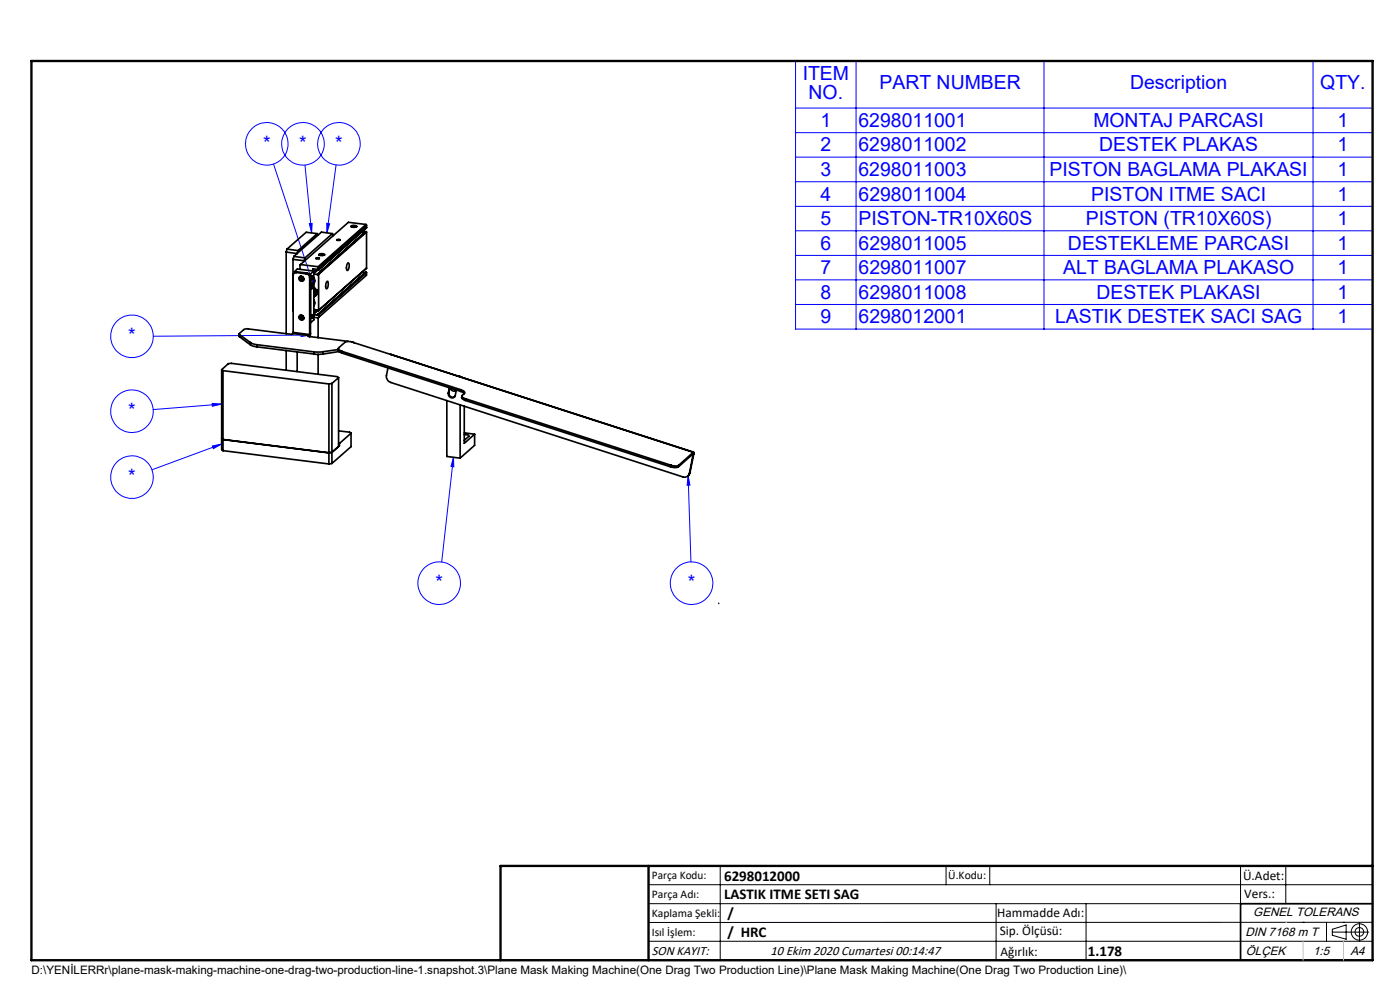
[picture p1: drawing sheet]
<svg xmlns="http://www.w3.org/2000/svg" width="297mm" height="210mm" viewBox="0 0 297 210" stroke-linecap="round" stroke-linejoin="round" font-family="sans-serif">
<g fill="none" stroke="#00f" stroke-width=".21">
<path d="M168.8 12.9h122.4v56.9h-122.4zM181.6 12.9v56.9M221.5 12.9v56.9M278.6 12.9v56.9M58 34.8l8.7 26.3M64.7 35l1.4 14.4M71.3 35l-1.9 14.4M168.8 22.9h122.4M168.8 28.1h122.4M168.8 33.3h122.4M168.8 38.6h122.4M65.6 47.4h.6l-.1 2z"/>
<path d="M65.8 59.3l.6-.2 .3 2zM69.3 47.4l.6 .1-.5 1.9zM168.8 43.8h122.4M168.8 49h122.4M168.8 54.2h122.4M168.8 59.4h122.4M63.9 70.8l1.9 .3-1.9 .3zM65.8 71.1l-33.3 .2M168.8 64.6h122.4M45 85.6l2 .1-2 .5zM45 94.6l2-.4-1.7 1zM47 94.2l-14.8 5.5"/>
<path d="M47 85.7l-14.5 1.2M96.2 97l.1 2-.6-.1zM96.2 97l-2.5 22.2M146 100.9l.4 2h-.6zM146 100.9l.6 18.3"/>
<circle cx="56.6" cy="30.5" r="4.5"/>
<circle cx="64.3" cy="30.5" r="4.5"/>
<circle cx="71.9" cy="30.5" r="4.5"/>
<circle cx="28" cy="71.3" r="4.5"/>
<circle cx="28" cy="87.2" r="4.5"/>
<circle cx="28" cy="101.2" r="4.5"/>
<circle cx="93.2" cy="123.7" r="4.5"/>
<circle cx="146.7" cy="123.7" r="4.5"/>
</g>
<g fill="none" stroke="#000" stroke-width=".21">
<path d="M137.6 187.7h153.6M137.6 191.7h153.6M137.6 199.7h153.6M152.8 183.7v20M200.7 183.7v4M210 183.7v4M211.3 191.7v12M230.4 191.7v12M263.2 183.7v20M272.8 183.7v8M276.4 195.6h.1M281.4 195.6v4.1"/>
<path d="M282.6 197.7h7.8M282.6 197.1l3-.9v3l-3-.8zM285 195.6h.1M288.4 195.8v3.8M291.2 195.6l-153.6 .1"/>
<circle cx="288.4" cy="197.7" r="1.74"/>
<circle cx="288.4" cy="197.7" r=".93"/>
</g>
<path d="M291.2 191.7h-28v12M106.2 203.7h185" fill="none" stroke="#000" stroke-width=".35"/>
<path d="M6.7 12.9h284.5v190.8h-284.5zM137.6 183.7v20M291.2 183.7h-185v20" fill="none" stroke="#000" stroke-width=".5"/>
<path d="M152.5 128h.1" fill="none" stroke="#191924" stroke-width=".35"/>
<path d="M272.8 195.6h.1M276.4 199.7v4M285 199.7v4" fill="none" stroke="#c0c0c0" stroke-width=".21"/>
<path d="M65.8 59.3l.6-.2 .3 2zM65.6 47.4h.6l-.1 2zM69.3 47.4l.6 .1-.5 1.9zM146 100.9l.4 2h-.6zM96.2 97l.1 2-.6-.1zM45 94.6l2-.4-1.7 1zM45 85.6l2 .1-2 .5zM63.9 70.8l1.9 .3-1.9 .3z" fill="#00f"/>
<g fill="none" stroke="#000" stroke-width=".35">
<path d="M60.7 53.5v17.3M60.9 52.8l2.3 .4M60.9 52.8l-.2 .7M62.2 55l2.3 .3M62.2 55v10.9M62.3 54.4l2.4 .3M62.3 54.4l-.1 .6M62.4 57.7h.3M62.9 57.8a.57 .57 0 0 0-.7 .6v12.1M62.9 57.8l2.1 .3M63 57.7l-.6 .3v-.3M63 57.7l-.1 .1"/>
<path d="M63 57.7l2.2 .2M63.2 53.2l-.2 .6-2.3-.3M63.7 58.7a.58 .58 0 0 0 .1 .6 .58 .58 0 0 0 .6 .2M63.7 56.1l-.1 1M63.7 56.1l3.8 .5M63.8 58.6a.51 .51 0 0 0 0 .6 .51 .51 0 0 0 .6 .2M63.9 58.6a.4 .4 0 0 0 0 .6 .4 .4 0 0 0 .6 0M64 58.6l.1 .3h.1v-.2M64.5 55.3v.1M64.7 54.7l-.2 .6M65 58.1a.79 .79 0 0 1 .7 .8M65.2 57.9a.86 .86 0 0 1 .7 .8l-.2 .2"/>
<path d="M65.2 57.9l-.2 .2M65.5 58.1h.4M65.7 58.9v12.1M65.9 58.1v12.7M66.2 58.6l.1 .3-.2 .3M66.2 58.5l.1 .1a.46 .46 0 0 1-.2 .6zM66.4 57.1v.4M66.5 57l-.1 .1M66.6 58.9a1.14 1.14 0 0 1 0 1.3M66.6 57.5l-.7 .6M66.6 57.5v10.4l-.7 .6M66.6 57.5l-3.5-.4-.7 .6"/>
<path d="M66.6 58.1l.7 .1M67 54.7l.8 .1-.6 .1zM67.1 54.8h.6M67.3 49.6l.2 .3M67.3 49.6l-4.1 3.6M67.3 49.6l-2.4-.3-4 3.5M67.3 57.1l-.7 .7M67.4 58.2h-.1M67.4 57.3l-.8 .7M67.5 56.6l.1 .1M67.5 58.1l-.1 .1M67.5 58.1l.1 .1"/>
<path d="M67.6 56.7v.6l-.3-.2-.8-.1M67.6 58.2v7.6M67.7 53.9a.94 .94 0 0 1 1.2 .2 .84 .84 0 0 1-1.2-.2zM67.7 54.1a.82 .82 0 0 1 1.1 0M69.3 59.8l.2-.2a1.32 1.32 0 0 1-.3 1.6l-.1-.5zM70.5 49.6l.2 .4M70.5 49.6l-5.8 5.1M70.5 49.6l-2.3-.4-5.9 5.2M71.4 50.9l.7-.1a.47 .47 0 0 1-.7 .1zM71.5 51h.6M73.8 55.8a1.05 1.05 0 0 1-.2 1.6 1.73 1.73 0 0 1 .2-1.6zM74.5 47.9a.94 .94 0 0 1 1.2 .2 .84 .84 0 0 1-1.2-.2z"/>
<path d="M74.5 48.1a.82 .82 0 0 1 1.1 0M76.8 49.2l.6 .1M76.8 57.8h.6M77.6 49.1l-.1 .1M77.6 57.7l-.1 .1M77.6 49.1l-10.2 9M77.6 57.7l-10.2 9M77.6 49.1h.1M77.6 57.7h.1M77.6 47.6l-10.1 9M77.6 47.6l.2 .2M77.6 47.6l-3.7-.4-10.2 8.9"/>
<path d="M77.7 49.1l.1 .1M77.7 57.7l.1 .1M77.7 49.1l-10.2 9M77.7 57.7l-10.2 9M77.8 48.3h.1M77.8 56.9l-10.2 9M77.8 48.3l-10.2 9M77.8 47.8l-10.2 8.9M77.8 47.8v.5M77.8 49.2v7.7M77.8 57.8v.6l-10.2 8.9M77.8 49.2l-10.2 9"/>
<path d="M77.8 56.9l-10.2 8.9M77.8 57.8l-10.2 9M47 78.4l.3 .2M47 78.4l1.4-1.3h.7l22.4 2.8 .3 .2M47 78.4v17l.3 .2M47.3 78.6l22.5 2.8M47.3 78.6v17M50.7 70.8l.1 .6M50.8 70.9l2.3 1.8M50.8 70.9v.5M50.8 71.4l2.3 1.8M53.1 72.7l1.4 .4"/>
<path d="M53.1 73.2l1.4 .4M53.1 72.7v.5M54.5 73.1l12.1 1.5M54.5 73.1v.5M54.5 73.6l12.1 1.5M60.7 74.4v4.1M62.1 70.8l-.2 .1-9.5-1.2-.7 .2-1 .9 .1 .1M62.1 70.8l3.5 .4M62.2 70.5l-.1 .3M62.2 70.5l3.5 .5M63 74.7v4.1M63.7 66.9a.59 .59 0 0 0 0 .6 .59 .59 0 0 0 .7 .2"/>
<path d="M63.8 66.8a.51 .51 0 0 0 0 .7 .51 .51 0 0 0 .6 .1M63.9 66.8a.4 .4 0 0 0 0 .6 .4 .4 0 0 0 .6 0M64 66.9l.1 .3h.1v-.2M65.6 71.2l-.2 .2 8.5 1M65.6 71.2v.2M65.7 71l-.1 .2M65.9 70.8l-.1 .6M65.9 70.8l-.2 .2M66.1 60.2l-.1 .9M66.2 66.8l.1 .4-.2 .2M66.2 60.1a.81 .81 0 0 1-.1 1.2l-.1-.7zM66.2 66.8h.1a.46 .46 0 0 1-.2 .7z"/>
<path d="M66.6 63.6a1.2 1.2 0 0 1 0 1.3M66.6 65.6l.8 .2M66.6 61.1l.3 .1M66.6 66.7l.7 .1M66.6 67.3l.9 .1M66.6 61.7l.2 .2M66.6 75.1h1.9M66.6 74.6v.5M66.8 61.9l-.2 .2M66.8 61.9v1l-.2 .1M66.9 61.2l.3 .3M67 62.2l-.2 .5"/>
<path d="M67 62.2v.5M67 61.7l-.4-.3 .3 .4 .1 .4M67 61.7v.5M67 62.7l-.2 .1M67.2 61.5l-.2 .2M67.2 61.5v1l-.2 .2M67.3 65.7l-.7 .7M67.4 65.8l.1 .1 .1-.1M67.4 66.8h-.1M67.4 65.9l-.8 .7M67.5 67.4v4.2M67.5 75.2v4.2"/>
<path d="M67.5 66.7l-.1 .1M67.5 66.7l.1 .1M67.6 66.8v.5M67.6 67.3l-.1 .1M68.5 74.6h-1.9M68.5 74.6v.5M71.8 74.1l-3.3 .5M71.8 73.9a.73 .73 0 0 0 .7 1M71.9 74.6l-3.4 .5M72.5 74.9l25.3 8.1M72.6 74.5a.64 .64 0 0 1-.7-.7l1.3-1.2a1.81 1.81 0 0 1 1.6 0l8 2.6M72.6 74.5l25.2 8.2"/>
<path d="M72.6 74.5l-.1 .4M74.6 72.5l.5 .2M82.3 78l-.3 1.6a1.36 1.36 0 0 0 .9 1.5l62 20.1a1.06 1.06 0 0 0 1.4-.8M82.8 75.2l64.3 20.7M97 79.7l.3 .1M97.3 79.8l.7 .2M97.3 79.8h.1M47 93l.3 .2 22.5 2.9 .6-.2M47.3 95.6l22.5 2.8M69.8 81.4v17M70.4 81.3l-.6 .1M70.4 81.3v17"/>
<path d="M70.4 98.3l-.6 .1M71.8 80.1l-1.4 1.2M71.8 80.1v14.6l-1.4 1.2M71.8 94.5l.2 .1M71.8 94.1h.2M71.8 91.4l2.4 .3 .3 .2M72 94.6l-1.6 1.3M72 94.1v.5M74.5 91.9l-2.5 2.2M74.5 91.9v2.8l-4.1 3.6M94.8 85v11.8l2.8 .4M95.2 83.3v.2a.83 .83 0 0 0 1.2 .7"/>
<path d="M95.2 83.3l-.1 .1M95.3 82.3l-.2 1.1M95.4 82.3l-.2 1M95.6 82.3a.64 .64 0 0 0 .4 .6 .64 .64 0 0 0 .7-.2M96.8 82.7l-.2 1.2a.78 .78 0 0 1-1 .5 .78 .78 0 0 1-.5-1M97.6 85.9v11.3M97.8 83l.7 .5M97.8 82.7a.64 .64 0 0 1 .7 .8l-.4 .3a.61 .61 0 0 0 .7 .8M97.8 82.7v.3M98 84a.73 .73 0 0 0 .7 .9M98.5 92.2l.8 .1 .2 .2-1 .9M98.5 86.2v7.8l2.2-1.9"/>
<path d="M98.5 91.8l2.2 .3M98.7 84.9l43.6 14.2M98.8 84.6l43.6 14.1M98.8 84.6l-.1 .3M100.7 92.1v2.4l-3.1 2.7M142.4 98.7l.7 .1 .9-.1M142.4 98.7l-.1 .4M143.9 99a2.06 2.06 0 0 1-1.6 .1M144 98.7l-.1 .3M146.9 96.4h.1M147 96.3v.1M147 96.3l-3.1 2.7"/>
<path d="M147 96.4l-.7 4M147.1 95.9l.1 .1v.3M147.1 95.9l-3.1 2.8M147.1 95.9l-.1 .4M147.2 96.3l-.2 .1M147.2 96.3l-.8 4M146.4 100.3l-.5 .7M146.4 100.3l-.1 .1"/>
<circle cx="63.9" cy="59.1" r=".52"/>
<circle cx="64" cy="67.3" r=".51"/>
</g>
<g font-size="4.1" fill="#00f">
<text x="170.3" y="17">ITEM</text>
<text x="171.5" y="21">NO.</text>
<text x="186.6" y="18.9">PART NUMBER</text>
<text x="239.7" y="18.9">Description</text>
<text x="280.1" y="18.9">QTY.</text>
<text x="174.1" y="26.9">1</text>
<text x="182.1" y="26.9">6298011001</text>
<text x="231.9" y="26.9">MONTAJ PARCASI</text>
<text x="283.7" y="26.9">1</text>
<text x="55.8" y="31.8">*</text>
<text x="63.5" y="31.8">*</text>
<text x="71.1" y="31.8">*</text>
<text x="174.1" y="32.1">2</text>
<text x="182.1" y="32.1">6298011002</text>
<text x="233.2" y="32.1">DESTEK PLAKAS</text>
<text x="283.7" y="32.1">1</text>
<text x="174.1" y="37.3">3</text>
<text x="182.1" y="37.3">6298011003</text>
<text x="222.7" y="37.3">PISTON BAGLAMA PLAKASI</text>
<text x="283.7" y="37.3">1</text>
<text x="174.1" y="42.5">4</text>
<text x="174.1" y="47.7">5</text>
<text x="182.1" y="42.5">6298011004</text>
<text x="182.1" y="47.7">PISTON-TR10X60S</text>
<text x="230.4" y="47.7">PISTON (TR10X60S)</text>
<text x="231.5" y="42.5">PISTON ITME SACI</text>
<text x="283.7" y="42.5">1</text>
<text x="283.7" y="47.7">1</text>
<text x="174.1" y="53">6</text>
<text x="182.1" y="53">6298011005</text>
<text x="226.6" y="53">DESTEKLEME PARCASI</text>
<text x="283.7" y="53">1</text>
<text x="174.1" y="58.2">7</text>
<text x="182.1" y="58.2">6298011007</text>
<text x="225.5" y="58.2">ALT BAGLAMA PLAKASO</text>
<text x="283.7" y="58.2">1</text>
<text x="174.1" y="63.4">8</text>
<text x="182.1" y="63.4">6298011008</text>
<text x="232.6" y="63.4">DESTEK PLAKASI</text>
<text x="283.7" y="63.4">1</text>
<text x="174.1" y="68.6">9</text>
<text x="182.1" y="68.6">6298012001</text>
<text x="223.8" y="68.6">LASTIK DESTEK SACI SAG</text>
<text x="283.7" y="68.6">1</text>
<text x="27.2" y="72.6">*</text>
<text x="27.2" y="88.5">*</text>
<text x="27.2" y="102.5">*</text>
<text x="92.4" y="125">*</text>
<text x="145.9" y="125">*</text>
</g>
<g font-size="3.2">
<text x="153.6" y="190.8">LASTIK ITME SETI SAG</text>
<text x="153.6" y="186.8">6298012000</text>
<text x="154.3" y="194.8">/</text>
<text x="154.3" y="198.8">/ HRC</text>
<text x="230.8" y="202.8">1.178</text>
</g>
<g font-size="2.8">
<text x="263.7" y="186.7">Ü.Adet:</text>
<text x="263.9" y="190.5">Vers.:</text>
<text x="211.5" y="194.5">Hammadde Adı:</text>
<text x="138.3" y="202.6">SON KAYIT:</text>
<text x="163.5" y="202.6">10 Ekim 2020 Cumartesi 00:14:47</text>
<text x="212.1" y="198.4">Sip. Ölçüsü:</text>
<text x="212.2" y="202.7">Ağırlık:</text>
</g>
<g font-size="2.6">
<text x="265.9" y="194.4">GENEL TOLERANS</text>
<text x="264.2" y="198.5">DIN 7168 m T</text>
<text x="264.3" y="202.6">ÖLÇEK</text>
<text x="278.5" y="202.6">1:5</text>
<text x="286.5" y="202.6">A4</text>
</g>
<g font-size="2.5">
<text x="138.3" y="186.4">Parça Kodu:</text>
<text x="138.3" y="190.5">Parça Adı:</text>
<text x="201.2" y="186.5">Ü.Kodu:</text>
<text x="138.3" y="194.5">Kaplama Şekli:</text>
<text x="138.3" y="198.6">Isıl İşlem:</text>
<text x="6.7" y="206.7">D:\YENİLERRr\plane-mask-making-machine-one-drag-two-production-line-1.snapshot.3\Plane Mask Making Machine(One Drag Two Production Line)\Plane Mask Making Machine(One Drag Two Production Line)\</text>
</g>
</svg>
